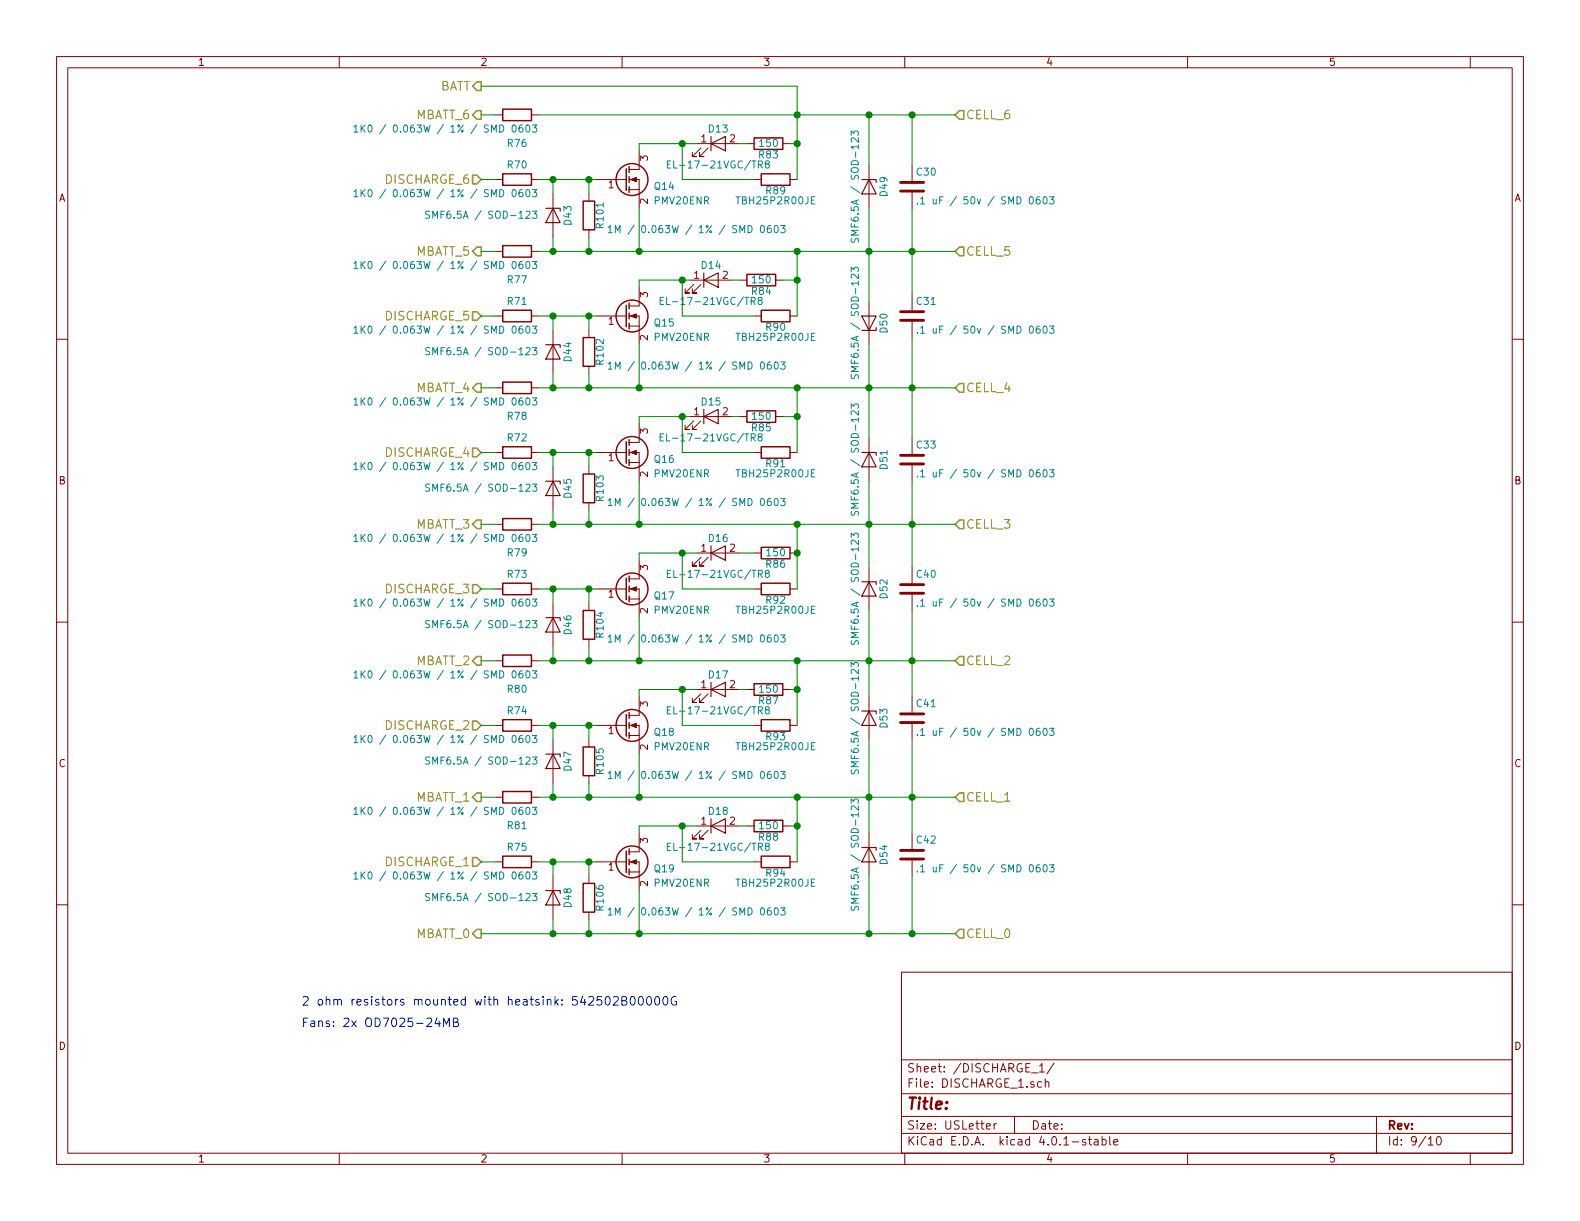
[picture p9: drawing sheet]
EESchema Schematic File Version 2
LIBS:rLoop BMS v2-rescue
LIBS:power
LIBS:device
LIBS:transistors
LIBS:conn
LIBS:linear
LIBS:regul
LIBS:74xx
LIBS:cmos4000
LIBS:adc-dac
LIBS:memory
LIBS:xilinx
LIBS:microcontrollers
LIBS:dsp
LIBS:microchip
LIBS:analog_switches
LIBS:motorola
LIBS:texas
LIBS:intel
LIBS:audio
LIBS:interface
LIBS:digital-audio
LIBS:philips
LIBS:display
LIBS:cypress
LIBS:siliconi
LIBS:opto
LIBS:atmel
LIBS:contrib
LIBS:valves
LIBS:Oscillators
LIBS:BMS Library
LIBS:rLoop BMS v2-cache
EELAYER 25 0
EELAYER END
$Descr USLetter 11000 8500
encoding utf-8
Sheet 9 10
Title ""
Date ""
Rev ""
Comp ""
Comment1 ""
Comment2 ""
Comment3 ""
Comment4 ""
$EndDescr
Text HLabel 3350 6000 0    60   Input ~ 0
DISCHARGE_1
Text HLabel 3350 5050 0    60   Input ~ 0
DISCHARGE_2
Text HLabel 3350 4100 0    60   Input ~ 0
DISCHARGE_3
Text HLabel 3350 3150 0    60   Input ~ 0
DISCHARGE_4
Text HLabel 3350 2200 0    60   Input ~ 0
DISCHARGE_5
Text HLabel 3350 1250 0    60   Input ~ 0
DISCHARGE_6
Text HLabel 3350 6500 0    60   Output ~ 0
MBATT_0
Text HLabel 3350 5550 0    60   Output ~ 0
MBATT_1
Text HLabel 3350 4600 0    60   Output ~ 0
MBATT_2
Text HLabel 3350 3650 0    60   Output ~ 0
MBATT_3
Text HLabel 3350 2700 0    60   Output ~ 0
MBATT_4
Text HLabel 3350 1750 0    60   Output ~ 0
MBATT_5
Text HLabel 3350 800  0    60   Output ~ 0
MBATT_6
Text HLabel 6650 6500 2    60   Input ~ 0
CELL_0
Text HLabel 6650 5550 2    60   Input ~ 0
CELL_1
Text HLabel 6650 4600 2    60   Input ~ 0
CELL_2
Text HLabel 6650 3650 2    60   Input ~ 0
CELL_3
Text HLabel 6650 2700 2    60   Input ~ 0
CELL_4
Text HLabel 6650 1750 2    60   Input ~ 0
CELL_5
Text HLabel 6650 800  2    60   Input ~ 0
CELL_6
$Comp
L LED D13
U 1 1
P 5000 1000
F 0 "D13" H 5000 1100 50  0000 C CNN
F 1 "EL-17-21VGC/TR8" H 5000 850 50  0000 C CNN
F 2 "LEDs:LED_0805" H 5000 1000 50  0001 C CNN
F 3 "" H 5000 1000 50  0001 C CNN
	1    5000 1000
	1    0    0    -1  
$EndComp
$Comp
L R R89
U 1 1
P 5400 1250
F 0 "R89" V 5480 1250 50  0000 C CNN
F 1 "TBH25P2R00JE" V 5550 1250 50  0000 C CNN
F 2 "rLoop_Footprints:2-OHM-TO-220-TBH25P2R00JE" V 5330 1250 50  0001 C CNN
F 3 "" H 5400 1250 50  0001 C CNN
	1    5400 1250
	0    1    1    0   
$EndComp
$Comp
L R R83
U 1 1
P 5350 1000
F 0 "R83" V 5430 1000 50  0000 C CNN
F 1 "150" V 5350 1000 50  0000 C CNN
F 2 "Resistors_SMD:R_0603" V 5280 1000 50  0001 C CNN
F 3 "" H 5350 1000 50  0001 C CNN
	1    5350 1000
	0    1    1    0   
$EndComp
$Comp
L R R76
U 1 1
P 3600 800
F 0 "R76" V 3800 800 50  0000 C CNN
F 1 "1K0 / 0.063W / 1% / SMD 0603" V 3700 300 50  0000 C CNN
F 2 "Resistors_SMD:R_0603" V 3530 800 50  0001 C CNN
F 3 "" H 3600 800 50  0001 C CNN
	1    3600 800 
	0    1    1    0   
$EndComp
$Comp
L LED D14
U 1 1
P 4950 1950
F 0 "D14" H 4950 2050 50  0000 C CNN
F 1 "EL-17-21VGC/TR8" H 4950 1800 50  0000 C CNN
F 2 "LEDs:LED_0805" H 4950 1950 50  0001 C CNN
F 3 "" H 4950 1950 50  0001 C CNN
	1    4950 1950
	1    0    0    -1  
$EndComp
$Comp
L R R90
U 1 1
P 5400 2200
F 0 "R90" V 5480 2200 50  0000 C CNN
F 1 "TBH25P2R00JE" V 5550 2200 50  0000 C CNN
F 2 "rLoop_Footprints:2-OHM-TO-220-TBH25P2R00JE" V 5330 2200 50  0001 C CNN
F 3 "" H 5400 2200 50  0001 C CNN
	1    5400 2200
	0    1    1    0   
$EndComp
$Comp
L R R84
U 1 1
P 5300 1950
F 0 "R84" V 5380 1950 50  0000 C CNN
F 1 "150" V 5300 1950 50  0000 C CNN
F 2 "Resistors_SMD:R_0603" V 5230 1950 50  0001 C CNN
F 3 "" H 5300 1950 50  0001 C CNN
	1    5300 1950
	0    1    1    0   
$EndComp
$Comp
L R R77
U 1 1
P 3600 1750
F 0 "R77" V 3800 1750 50  0000 C CNN
F 1 "1K0 / 0.063W / 1% / SMD 0603" V 3700 1250 50  0000 C CNN
F 2 "Resistors_SMD:R_0603" V 3530 1750 50  0001 C CNN
F 3 "" H 3600 1750 50  0001 C CNN
	1    3600 1750
	0    1    1    0   
$EndComp
$Comp
L LED D15
U 1 1
P 4950 2900
F 0 "D15" H 4950 3000 50  0000 C CNN
F 1 "EL-17-21VGC/TR8" H 4950 2750 50  0000 C CNN
F 2 "LEDs:LED_0805" H 4950 2900 50  0001 C CNN
F 3 "" H 4950 2900 50  0001 C CNN
	1    4950 2900
	1    0    0    -1  
$EndComp
$Comp
L R R91
U 1 1
P 5400 3150
F 0 "R91" V 5480 3150 50  0000 C CNN
F 1 "TBH25P2R00JE" V 5550 3150 50  0000 C CNN
F 2 "rLoop_Footprints:2-OHM-TO-220-TBH25P2R00JE" V 5330 3150 50  0001 C CNN
F 3 "" H 5400 3150 50  0001 C CNN
	1    5400 3150
	0    1    1    0   
$EndComp
$Comp
L R R85
U 1 1
P 5300 2900
F 0 "R85" V 5380 2900 50  0000 C CNN
F 1 "150" V 5300 2900 50  0000 C CNN
F 2 "Resistors_SMD:R_0603" V 5230 2900 50  0001 C CNN
F 3 "" H 5300 2900 50  0001 C CNN
	1    5300 2900
	0    1    1    0   
$EndComp
$Comp
L R R78
U 1 1
P 3600 2700
F 0 "R78" V 3800 2700 50  0000 C CNN
F 1 "1K0 / 0.063W / 1% / SMD 0603" V 3700 2200 50  0000 C CNN
F 2 "Resistors_SMD:R_0603" V 3530 2700 50  0001 C CNN
F 3 "" H 3600 2700 50  0001 C CNN
	1    3600 2700
	0    1    1    0   
$EndComp
$Comp
L LED D16
U 1 1
P 5000 3850
F 0 "D16" H 5000 3950 50  0000 C CNN
F 1 "EL-17-21VGC/TR8" H 5000 3700 50  0000 C CNN
F 2 "LEDs:LED_0805" H 5000 3850 50  0001 C CNN
F 3 "" H 5000 3850 50  0001 C CNN
	1    5000 3850
	1    0    0    -1  
$EndComp
$Comp
L R R92
U 1 1
P 5400 4100
F 0 "R92" V 5480 4100 50  0000 C CNN
F 1 "TBH25P2R00JE" V 5550 4100 50  0000 C CNN
F 2 "rLoop_Footprints:2-OHM-TO-220-TBH25P2R00JE" V 5330 4100 50  0001 C CNN
F 3 "" H 5400 4100 50  0001 C CNN
	1    5400 4100
	0    1    1    0   
$EndComp
$Comp
L R R86
U 1 1
P 5400 3850
F 0 "R86" V 5480 3850 50  0000 C CNN
F 1 "150" V 5400 3850 50  0000 C CNN
F 2 "Resistors_SMD:R_0603" V 5330 3850 50  0001 C CNN
F 3 "" H 5400 3850 50  0001 C CNN
	1    5400 3850
	0    1    1    0   
$EndComp
$Comp
L R R79
U 1 1
P 3600 3650
F 0 "R79" V 3800 3650 50  0000 C CNN
F 1 "1K0 / 0.063W / 1% / SMD 0603" V 3700 3150 50  0000 C CNN
F 2 "Resistors_SMD:R_0603" V 3530 3650 50  0001 C CNN
F 3 "" H 3600 3650 50  0001 C CNN
	1    3600 3650
	0    1    1    0   
$EndComp
$Comp
L LED D17
U 1 1
P 5000 4800
F 0 "D17" H 5000 4900 50  0000 C CNN
F 1 "EL-17-21VGC/TR8" H 5000 4650 50  0000 C CNN
F 2 "LEDs:LED_0805" H 5000 4800 50  0001 C CNN
F 3 "" H 5000 4800 50  0001 C CNN
	1    5000 4800
	1    0    0    -1  
$EndComp
$Comp
L R R93
U 1 1
P 5400 5050
F 0 "R93" V 5480 5050 50  0000 C CNN
F 1 "TBH25P2R00JE" V 5550 5050 50  0000 C CNN
F 2 "rLoop_Footprints:2-OHM-TO-220-TBH25P2R00JE" V 5330 5050 50  0001 C CNN
F 3 "" H 5400 5050 50  0001 C CNN
	1    5400 5050
	0    1    1    0   
$EndComp
$Comp
L R R87
U 1 1
P 5350 4800
F 0 "R87" V 5430 4800 50  0000 C CNN
F 1 "150" V 5350 4800 50  0000 C CNN
F 2 "Resistors_SMD:R_0603" V 5280 4800 50  0001 C CNN
F 3 "" H 5350 4800 50  0001 C CNN
	1    5350 4800
	0    1    1    0   
$EndComp
$Comp
L R R80
U 1 1
P 3600 4600
F 0 "R80" V 3800 4600 50  0000 C CNN
F 1 "1K0 / 0.063W / 1% / SMD 0603" V 3700 4100 50  0000 C CNN
F 2 "Resistors_SMD:R_0603" V 3530 4600 50  0001 C CNN
F 3 "" H 3600 4600 50  0001 C CNN
	1    3600 4600
	0    1    1    0   
$EndComp
$Comp
L R R94
U 1 1
P 5400 6000
F 0 "R94" V 5480 6000 50  0000 C CNN
F 1 "TBH25P2R00JE" V 5550 6000 50  0000 C CNN
F 2 "rLoop_Footprints:2-OHM-TO-220-TBH25P2R00JE" V 5330 6000 50  0001 C CNN
F 3 "" H 5400 6000 50  0001 C CNN
	1    5400 6000
	0    1    1    0   
$EndComp
$Comp
L R R88
U 1 1
P 5350 5750
F 0 "R88" V 5430 5750 50  0000 C CNN
F 1 "150" V 5350 5750 50  0000 C CNN
F 2 "Resistors_SMD:R_0603" V 5280 5750 50  0001 C CNN
F 3 "" H 5350 5750 50  0001 C CNN
	1    5350 5750
	0    1    1    0   
$EndComp
$Comp
L R R81
U 1 1
P 3600 5550
F 0 "R81" V 3800 5550 50  0000 C CNN
F 1 "1K0 / 0.063W / 1% / SMD 0603" V 3700 5050 50  0000 C CNN
F 2 "Resistors_SMD:R_0603" V 3530 5550 50  0001 C CNN
F 3 "" H 3600 5550 50  0001 C CNN
	1    3600 5550
	0    1    1    0   
$EndComp
$Comp
L Q_NMOS_GSD Q14
U 1 1
P 4350 1250
F 0 "Q14" H 4550 1200 50  0000 L CNN
F 1 "PMV20ENR" H 4550 1100 50  0000 L CNN
F 2 "rLoop_Footprints:PMV20ENR-TO_236AB" H 4550 1350 50  0001 C CNN
F 3 "" H 4350 1250 50  0001 C CNN
	1    4350 1250
	1    0    0    -1  
$EndComp
$Comp
L Q_NMOS_GSD Q15
U 1 1
P 4350 2200
F 0 "Q15" H 4550 2150 50  0000 L CNN
F 1 "PMV20ENR" H 4550 2050 50  0000 L CNN
F 2 "rLoop_Footprints:PMV20ENR-TO_236AB" H 4550 2300 50  0001 C CNN
F 3 "" H 4350 2200 50  0001 C CNN
	1    4350 2200
	1    0    0    -1  
$EndComp
$Comp
L Q_NMOS_GSD Q16
U 1 1
P 4350 3150
F 0 "Q16" H 4550 3100 50  0000 L CNN
F 1 "PMV20ENR" H 4550 3000 50  0000 L CNN
F 2 "rLoop_Footprints:PMV20ENR-TO_236AB" H 4550 3250 50  0001 C CNN
F 3 "" H 4350 3150 50  0001 C CNN
	1    4350 3150
	1    0    0    -1  
$EndComp
$Comp
L Q_NMOS_GSD Q17
U 1 1
P 4350 4100
F 0 "Q17" H 4550 4050 50  0000 L CNN
F 1 "PMV20ENR" H 4550 3950 50  0000 L CNN
F 2 "rLoop_Footprints:PMV20ENR-TO_236AB" H 4550 4200 50  0001 C CNN
F 3 "" H 4350 4100 50  0001 C CNN
	1    4350 4100
	1    0    0    -1  
$EndComp
$Comp
L Q_NMOS_GSD Q18
U 1 1
P 4350 5050
F 0 "Q18" H 4550 5000 50  0000 L CNN
F 1 "PMV20ENR" H 4550 4900 50  0000 L CNN
F 2 "rLoop_Footprints:PMV20ENR-TO_236AB" H 4550 5150 50  0001 C CNN
F 3 "" H 4350 5050 50  0001 C CNN
	1    4350 5050
	1    0    0    -1  
$EndComp
$Comp
L Q_NMOS_GSD Q19
U 1 1
P 4350 6000
F 0 "Q19" H 4550 5950 50  0000 L CNN
F 1 "PMV20ENR" H 4550 5850 50  0000 L CNN
F 2 "rLoop_Footprints:PMV20ENR-TO_236AB" H 4550 6100 50  0001 C CNN
F 3 "" H 4350 6000 50  0001 C CNN
	1    4350 6000
	1    0    0    -1  
$EndComp
$Comp
L R R75
U 1 1
P 3600 6000
F 0 "R75" V 3500 6000 50  0000 C CNN
F 1 "1K0 / 0.063W / 1% / SMD 0603" V 3700 5500 50  0000 C CNN
F 2 "Resistors_SMD:R_0603" V 3530 6000 50  0001 C CNN
F 3 "" H 3600 6000 50  0001 C CNN
	1    3600 6000
	0    1    1    0   
$EndComp
$Comp
L R R74
U 1 1
P 3600 5050
F 0 "R74" V 3500 5050 50  0000 C CNN
F 1 "1K0 / 0.063W / 1% / SMD 0603" V 3700 4550 50  0000 C CNN
F 2 "Resistors_SMD:R_0603" V 3530 5050 50  0001 C CNN
F 3 "" H 3600 5050 50  0001 C CNN
	1    3600 5050
	0    1    1    0   
$EndComp
$Comp
L R R73
U 1 1
P 3600 4100
F 0 "R73" V 3500 4100 50  0000 C CNN
F 1 "1K0 / 0.063W / 1% / SMD 0603" V 3700 3600 50  0000 C CNN
F 2 "Resistors_SMD:R_0603" V 3530 4100 50  0001 C CNN
F 3 "" H 3600 4100 50  0001 C CNN
	1    3600 4100
	0    1    1    0   
$EndComp
$Comp
L R R72
U 1 1
P 3600 3150
F 0 "R72" V 3500 3150 50  0000 C CNN
F 1 "1K0 / 0.063W / 1% / SMD 0603" V 3700 2650 50  0000 C CNN
F 2 "Resistors_SMD:R_0603" V 3530 3150 50  0001 C CNN
F 3 "" H 3600 3150 50  0001 C CNN
	1    3600 3150
	0    1    1    0   
$EndComp
$Comp
L R R71
U 1 1
P 3600 2200
F 0 "R71" V 3500 2200 50  0000 C CNN
F 1 "1K0 / 0.063W / 1% / SMD 0603" V 3700 1700 50  0000 C CNN
F 2 "Resistors_SMD:R_0603" V 3530 2200 50  0001 C CNN
F 3 "" H 3600 2200 50  0001 C CNN
	1    3600 2200
	0    1    1    0   
$EndComp
$Comp
L R R70
U 1 1
P 3600 1250
F 0 "R70" V 3500 1250 50  0000 C CNN
F 1 "1K0 / 0.063W / 1% / SMD 0603" V 3700 750 50  0000 C CNN
F 2 "Resistors_SMD:R_0603" V 3530 1250 50  0001 C CNN
F 3 "" H 3600 1250 50  0001 C CNN
	1    3600 1250
	0    1    1    0   
$EndComp
Text Notes 2100 7000 0    60   ~ 0
2 ohm resistors mounted with heatsink: 542502B00000G
Text Notes 2100 7150 0    60   ~ 0
Fans: 2x OD7025-24MB
$Comp
L LED D18
U 1 1
P 5000 5750
F 0 "D18" H 5000 5850 50  0000 C CNN
F 1 "EL-17-21VGC/TR8" H 5000 5600 50  0000 C CNN
F 2 "LEDs:LED_0805" H 5000 5750 50  0001 C CNN
F 3 "" H 5000 5750 50  0001 C CNN
	1    5000 5750
	1    0    0    -1  
$EndComp
Wire Wire Line
	4450 1000 4450 1050
Wire Wire Line
	3750 800  6650 800 
Wire Wire Line
	3350 800  3450 800 
Connection ~ 5550 800 
Connection ~ 5550 1000
Wire Wire Line
	5250 1250 4750 1250
Wire Wire Line
	4750 1250 4750 1000
Connection ~ 4750 1000
Wire Wire Line
	4450 1950 4450 2000
Wire Wire Line
	5550 1750 5550 2200
Wire Wire Line
	3750 1750 6650 1750
Wire Wire Line
	3350 1750 3450 1750
Connection ~ 5550 1750
Connection ~ 5550 1950
Wire Wire Line
	5250 2200 4750 2200
Wire Wire Line
	4750 2200 4750 1950
Connection ~ 4750 1950
Wire Wire Line
	4450 2900 4450 2950
Wire Wire Line
	5550 2700 5550 3150
Wire Wire Line
	3750 2700 6650 2700
Wire Wire Line
	3350 2700 3450 2700
Connection ~ 5550 2700
Connection ~ 5550 2900
Wire Wire Line
	5250 3150 4750 3150
Wire Wire Line
	4750 3150 4750 2900
Connection ~ 4750 2900
Wire Wire Line
	4450 3850 4450 3900
Wire Wire Line
	3750 3650 6650 3650
Wire Wire Line
	3350 3650 3450 3650
Connection ~ 5550 3650
Wire Wire Line
	5250 4100 4750 4100
Wire Wire Line
	4750 4100 4750 3850
Connection ~ 4750 3850
Wire Wire Line
	4450 4800 4450 4850
Wire Wire Line
	3750 4600 6650 4600
Wire Wire Line
	3350 4600 3450 4600
Connection ~ 5550 4600
Wire Wire Line
	5250 5050 4750 5050
Wire Wire Line
	4750 5050 4750 4800
Connection ~ 4750 4800
Wire Wire Line
	4450 5750 4450 5800
Wire Wire Line
	5550 5550 5550 6000
Wire Wire Line
	3750 5550 6650 5550
Wire Wire Line
	3350 5550 3450 5550
Connection ~ 5550 5550
Wire Wire Line
	5250 6000 4750 6000
Wire Wire Line
	4750 6000 4750 5750
Connection ~ 4750 5750
Connection ~ 4450 6500
Wire Wire Line
	3350 6500 6650 6500
Wire Wire Line
	3350 1250 3450 1250
Wire Wire Line
	3750 1250 4150 1250
Wire Wire Line
	3350 2200 3450 2200
Wire Wire Line
	3750 2200 4150 2200
Wire Wire Line
	3350 3150 3450 3150
Wire Wire Line
	3750 3150 4150 3150
Wire Wire Line
	3350 4100 3450 4100
Wire Wire Line
	3750 4100 4150 4100
Wire Wire Line
	3350 5050 3450 5050
Wire Wire Line
	3750 5050 4150 5050
Wire Wire Line
	3350 6000 3450 6000
Wire Wire Line
	3750 6000 4150 6000
Wire Wire Line
	4450 6200 4450 6500
Wire Wire Line
	4450 5250 4450 5550
Connection ~ 4450 5550
Wire Wire Line
	4450 4300 4450 4600
Connection ~ 4450 4600
Wire Wire Line
	4450 3350 4450 3650
Connection ~ 4450 3650
Wire Wire Line
	4450 2400 4450 2700
Connection ~ 4450 2700
Wire Wire Line
	4450 1450 4450 1750
Connection ~ 4450 1750
Wire Wire Line
	5550 4600 5550 5050
Wire Wire Line
	5550 3650 5550 4100
Connection ~ 5550 3850
Wire Wire Line
	4450 3850 4850 3850
Wire Wire Line
	5150 3850 5250 3850
Wire Wire Line
	5500 5750 5550 5750
Connection ~ 5550 5750
Wire Wire Line
	5200 5750 5150 5750
Wire Wire Line
	4450 5750 4850 5750
Wire Wire Line
	4450 4800 4850 4800
Wire Wire Line
	5150 4800 5200 4800
Wire Wire Line
	5500 4800 5550 4800
Connection ~ 5550 4800
Wire Wire Line
	4450 2900 4800 2900
Wire Wire Line
	5100 2900 5150 2900
Wire Wire Line
	4450 1950 4800 1950
Wire Wire Line
	5100 1950 5150 1950
Wire Wire Line
	5150 1000 5200 1000
Wire Wire Line
	4450 1000 4850 1000
Wire Wire Line
	5450 1950 5550 1950
Wire Wire Line
	5450 2900 5550 2900
Wire Wire Line
	5550 1000 5500 1000
Wire Wire Line
	5550 600  5550 1250
Text HLabel 3350 600  0    60   Output ~ 0
BATT
Wire Wire Line
	3350 600  5550 600 
$Comp
L C C30
U 1 1
P 6350 1300
F 0 "C30" H 6375 1400 50  0000 L CNN
F 1 ".1 uF / 50v / SMD 0603" H 6375 1200 50  0000 L CNN
F 2 "Capacitors_SMD:C_0603" H 6388 1150 50  0001 C CNN
F 3 "" H 6350 1300 50  0001 C CNN
	1    6350 1300
	1    0    0    -1  
$EndComp
$Comp
L C C31
U 1 1
P 6350 2200
F 0 "C31" H 6375 2300 50  0000 L CNN
F 1 ".1 uF / 50v / SMD 0603" H 6375 2100 50  0000 L CNN
F 2 "Capacitors_SMD:C_0603" H 6388 2050 50  0001 C CNN
F 3 "" H 6350 2200 50  0001 C CNN
	1    6350 2200
	1    0    0    -1  
$EndComp
$Comp
L C C33
U 1 1
P 6350 3200
F 0 "C33" H 6375 3300 50  0000 L CNN
F 1 ".1 uF / 50v / SMD 0603" H 6375 3100 50  0000 L CNN
F 2 "Capacitors_SMD:C_0603" H 6388 3050 50  0001 C CNN
F 3 "" H 6350 3200 50  0001 C CNN
	1    6350 3200
	1    0    0    -1  
$EndComp
$Comp
L C C40
U 1 1
P 6350 4100
F 0 "C40" H 6375 4200 50  0000 L CNN
F 1 ".1 uF / 50v / SMD 0603" H 6375 4000 50  0000 L CNN
F 2 "Capacitors_SMD:C_0603" H 6388 3950 50  0001 C CNN
F 3 "" H 6350 4100 50  0001 C CNN
	1    6350 4100
	1    0    0    -1  
$EndComp
$Comp
L C C41
U 1 1
P 6350 5000
F 0 "C41" H 6375 5100 50  0000 L CNN
F 1 ".1 uF / 50v / SMD 0603" H 6375 4900 50  0000 L CNN
F 2 "Capacitors_SMD:C_0603" H 6388 4850 50  0001 C CNN
F 3 "" H 6350 5000 50  0001 C CNN
	1    6350 5000
	1    0    0    -1  
$EndComp
$Comp
L C C42
U 1 1
P 6350 5950
F 0 "C42" H 6375 6050 50  0000 L CNN
F 1 ".1 uF / 50v / SMD 0603" H 6375 5850 50  0000 L CNN
F 2 "Capacitors_SMD:C_0603" H 6388 5800 50  0001 C CNN
F 3 "" H 6350 5950 50  0001 C CNN
	1    6350 5950
	1    0    0    -1  
$EndComp
Wire Wire Line
	6350 1150 6350 800 
Connection ~ 6350 800 
Wire Wire Line
	6350 1450 6350 2050
Connection ~ 6350 1750
Wire Wire Line
	6350 2350 6350 3050
Connection ~ 6350 2700
Wire Wire Line
	6350 3350 6350 3950
Connection ~ 6350 3650
Wire Wire Line
	6350 4250 6350 4850
Connection ~ 6350 4600
Wire Wire Line
	6350 5150 6350 5800
Connection ~ 6350 5550
Wire Wire Line
	6350 6100 6350 6500
Connection ~ 6350 6500
$Comp
L D_Zener D49
U 1 1
P 6050 1300
F 0 "D49" H 6050 1400 50  0000 C CNN
F 1 "SMF6.5A / SOD-123" H 6050 1200 50  0000 C CNN
F 2 "Diodes_SMD:D_SOD-123" H 6050 1300 50  0001 C CNN
F 3 "" H 6050 1300 50  0001 C CNN
	1    6050 1300
	0    1    1    0   
$EndComp
$Comp
L D_Zener D50
U 1 1
P 6050 2250
F 0 "D50" H 6050 2350 50  0000 C CNN
F 1 "SMF6.5A / SOD-123" H 6050 2150 50  0000 C CNN
F 2 "Diodes_SMD:D_SOD-123" H 6050 2250 50  0001 C CNN
F 3 "" H 6050 2250 50  0001 C CNN
	1    6050 2250
	0    1    -1   0   
$EndComp
$Comp
L D_Zener D51
U 1 1
P 6050 3200
F 0 "D51" H 6050 3300 50  0000 C CNN
F 1 "SMF6.5A / SOD-123" H 6050 3100 50  0000 C CNN
F 2 "Diodes_SMD:D_SOD-123" H 6050 3200 50  0001 C CNN
F 3 "" H 6050 3200 50  0001 C CNN
	1    6050 3200
	0    1    1    0   
$EndComp
$Comp
L D_Zener D52
U 1 1
P 6050 4100
F 0 "D52" H 6050 4200 50  0000 C CNN
F 1 "SMF6.5A / SOD-123" H 6050 4000 50  0000 C CNN
F 2 "Diodes_SMD:D_SOD-123" H 6050 4100 50  0001 C CNN
F 3 "" H 6050 4100 50  0001 C CNN
	1    6050 4100
	0    1    1    0   
$EndComp
$Comp
L D_Zener D53
U 1 1
P 6050 5000
F 0 "D53" H 6050 5100 50  0000 C CNN
F 1 "SMF6.5A / SOD-123" H 6050 4900 50  0000 C CNN
F 2 "Diodes_SMD:D_SOD-123" H 6050 5000 50  0001 C CNN
F 3 "" H 6050 5000 50  0001 C CNN
	1    6050 5000
	0    1    1    0   
$EndComp
$Comp
L D_Zener D54
U 1 1
P 6050 5950
F 0 "D54" H 6050 6050 50  0000 C CNN
F 1 "SMF6.5A / SOD-123" H 6050 5850 50  0000 C CNN
F 2 "Diodes_SMD:D_SOD-123" H 6050 5950 50  0001 C CNN
F 3 "" H 6050 5950 50  0001 C CNN
	1    6050 5950
	0    1    1    0   
$EndComp
Wire Wire Line
	6050 1150 6050 800 
Connection ~ 6050 800 
Wire Wire Line
	6050 1450 6050 2100
Connection ~ 6050 1750
Wire Wire Line
	6050 2400 6050 3050
Connection ~ 6050 2700
Wire Wire Line
	6050 3350 6050 3950
Connection ~ 6050 3650
Wire Wire Line
	6050 4250 6050 4850
Connection ~ 6050 4600
Wire Wire Line
	6050 5150 6050 5800
Connection ~ 6050 5550
Wire Wire Line
	6050 6100 6050 6500
Connection ~ 6050 6500
$Comp
L D_Zener D48
U 1 1
P 3850 6250
F 0 "D48" H 3850 6350 50  0000 C CNN
F 1 "SMF6.5A / SOD-123" V 3850 5750 50  0000 C CNN
F 2 "Diodes_SMD:D_SOD-123" H 3850 6250 50  0001 C CNN
F 3 "" H 3850 6250 50  0001 C CNN
	1    3850 6250
	0    1    1    0   
$EndComp
$Comp
L D_Zener D47
U 1 1
P 3850 5300
F 0 "D47" H 3850 5400 50  0000 C CNN
F 1 "SMF6.5A / SOD-123" V 3850 4800 50  0000 C CNN
F 2 "Diodes_SMD:D_SOD-123" H 3850 5300 50  0001 C CNN
F 3 "" H 3850 5300 50  0001 C CNN
	1    3850 5300
	0    1    1    0   
$EndComp
$Comp
L D_Zener D46
U 1 1
P 3850 4350
F 0 "D46" H 3850 4450 50  0000 C CNN
F 1 "SMF6.5A / SOD-123" V 3850 3850 50  0000 C CNN
F 2 "Diodes_SMD:D_SOD-123" H 3850 4350 50  0001 C CNN
F 3 "" H 3850 4350 50  0001 C CNN
	1    3850 4350
	0    1    1    0   
$EndComp
$Comp
L D_Zener D45
U 1 1
P 3850 3400
F 0 "D45" H 3850 3500 50  0000 C CNN
F 1 "SMF6.5A / SOD-123" V 3850 2900 50  0000 C CNN
F 2 "Diodes_SMD:D_SOD-123" H 3850 3400 50  0001 C CNN
F 3 "" H 3850 3400 50  0001 C CNN
	1    3850 3400
	0    1    1    0   
$EndComp
$Comp
L D_Zener D44
U 1 1
P 3850 2450
F 0 "D44" H 3850 2550 50  0000 C CNN
F 1 "SMF6.5A / SOD-123" V 3850 1950 50  0000 C CNN
F 2 "Diodes_SMD:D_SOD-123" H 3850 2450 50  0001 C CNN
F 3 "" H 3850 2450 50  0001 C CNN
	1    3850 2450
	0    1    1    0   
$EndComp
$Comp
L D_Zener D43
U 1 1
P 3850 1500
F 0 "D43" H 3850 1600 50  0000 C CNN
F 1 "SMF6.5A / SOD-123" V 3850 1000 50  0000 C CNN
F 2 "Diodes_SMD:D_SOD-123" H 3850 1500 50  0001 C CNN
F 3 "" H 3850 1500 50  0001 C CNN
	1    3850 1500
	0    1    1    0   
$EndComp
$Comp
L R R101
U 1 1
P 4100 1500
F 0 "R101" V 4180 1500 50  0000 C CNN
F 1 "1M / 0.063W / 1% / SMD 0603" H 4850 1400 50  0000 C CNN
F 2 "Resistors_SMD:R_0603" V 4030 1500 50  0001 C CNN
F 3 "" H 4100 1500 50  0001 C CNN
	1    4100 1500
	1    0    0    -1  
$EndComp
$Comp
L R R102
U 1 1
P 4100 2450
F 0 "R102" V 4180 2450 50  0000 C CNN
F 1 "1M / 0.063W / 1% / SMD 0603" H 4850 2350 50  0000 C CNN
F 2 "Resistors_SMD:R_0603" V 4030 2450 50  0001 C CNN
F 3 "" H 4100 2450 50  0001 C CNN
	1    4100 2450
	1    0    0    -1  
$EndComp
$Comp
L R R103
U 1 1
P 4100 3400
F 0 "R103" V 4180 3400 50  0000 C CNN
F 1 "1M / 0.063W / 1% / SMD 0603" H 4850 3300 50  0000 C CNN
F 2 "Resistors_SMD:R_0603" V 4030 3400 50  0001 C CNN
F 3 "" H 4100 3400 50  0001 C CNN
	1    4100 3400
	1    0    0    -1  
$EndComp
$Comp
L R R104
U 1 1
P 4100 4350
F 0 "R104" V 4180 4350 50  0000 C CNN
F 1 "1M / 0.063W / 1% / SMD 0603" H 4850 4250 50  0000 C CNN
F 2 "Resistors_SMD:R_0603" V 4030 4350 50  0001 C CNN
F 3 "" H 4100 4350 50  0001 C CNN
	1    4100 4350
	1    0    0    -1  
$EndComp
$Comp
L R R105
U 1 1
P 4100 5300
F 0 "R105" V 4180 5300 50  0000 C CNN
F 1 "1M / 0.063W / 1% / SMD 0603" H 4850 5200 50  0000 C CNN
F 2 "Resistors_SMD:R_0603" V 4030 5300 50  0001 C CNN
F 3 "" H 4100 5300 50  0001 C CNN
	1    4100 5300
	1    0    0    -1  
$EndComp
$Comp
L R R106
U 1 1
P 4100 6250
F 0 "R106" V 4180 6250 50  0000 C CNN
F 1 "1M / 0.063W / 1% / SMD 0603" H 4850 6150 50  0000 C CNN
F 2 "Resistors_SMD:R_0603" V 4030 6250 50  0001 C CNN
F 3 "" H 4100 6250 50  0001 C CNN
	1    4100 6250
	1    0    0    -1  
$EndComp
Wire Wire Line
	3850 1350 3850 1250
Connection ~ 3850 1250
Wire Wire Line
	4100 1350 4100 1250
Connection ~ 4100 1250
Wire Wire Line
	4100 1650 4100 1750
Connection ~ 4100 1750
Wire Wire Line
	3850 1650 3850 1750
Connection ~ 3850 1750
Wire Wire Line
	4100 2300 4100 2200
Connection ~ 4100 2200
Wire Wire Line
	3850 2300 3850 2200
Connection ~ 3850 2200
Wire Wire Line
	3850 2600 3850 2700
Connection ~ 3850 2700
Wire Wire Line
	4100 2600 4100 2700
Connection ~ 4100 2700
Wire Wire Line
	4100 3250 4100 3150
Connection ~ 4100 3150
Wire Wire Line
	3850 3250 3850 3150
Connection ~ 3850 3150
Wire Wire Line
	3850 3550 3850 3650
Connection ~ 3850 3650
Wire Wire Line
	4100 3550 4100 3650
Connection ~ 4100 3650
Wire Wire Line
	4100 4200 4100 4100
Connection ~ 4100 4100
Wire Wire Line
	3850 4200 3850 4100
Connection ~ 3850 4100
Wire Wire Line
	3850 4500 3850 4600
Connection ~ 3850 4600
Wire Wire Line
	4100 4500 4100 4600
Connection ~ 4100 4600
Wire Wire Line
	3850 5150 3850 5050
Connection ~ 3850 5050
Wire Wire Line
	4100 5150 4100 5050
Connection ~ 4100 5050
Wire Wire Line
	4100 5450 4100 5550
Connection ~ 4100 5550
Wire Wire Line
	3850 5450 3850 5550
Connection ~ 3850 5550
Wire Wire Line
	3850 6100 3850 6000
Connection ~ 3850 6000
Wire Wire Line
	4100 6100 4100 6000
Connection ~ 4100 6000
Wire Wire Line
	4100 6400 4100 6500
Connection ~ 4100 6500
Wire Wire Line
	3850 6400 3850 6500
Connection ~ 3850 6500
$EndSCHEMATC
